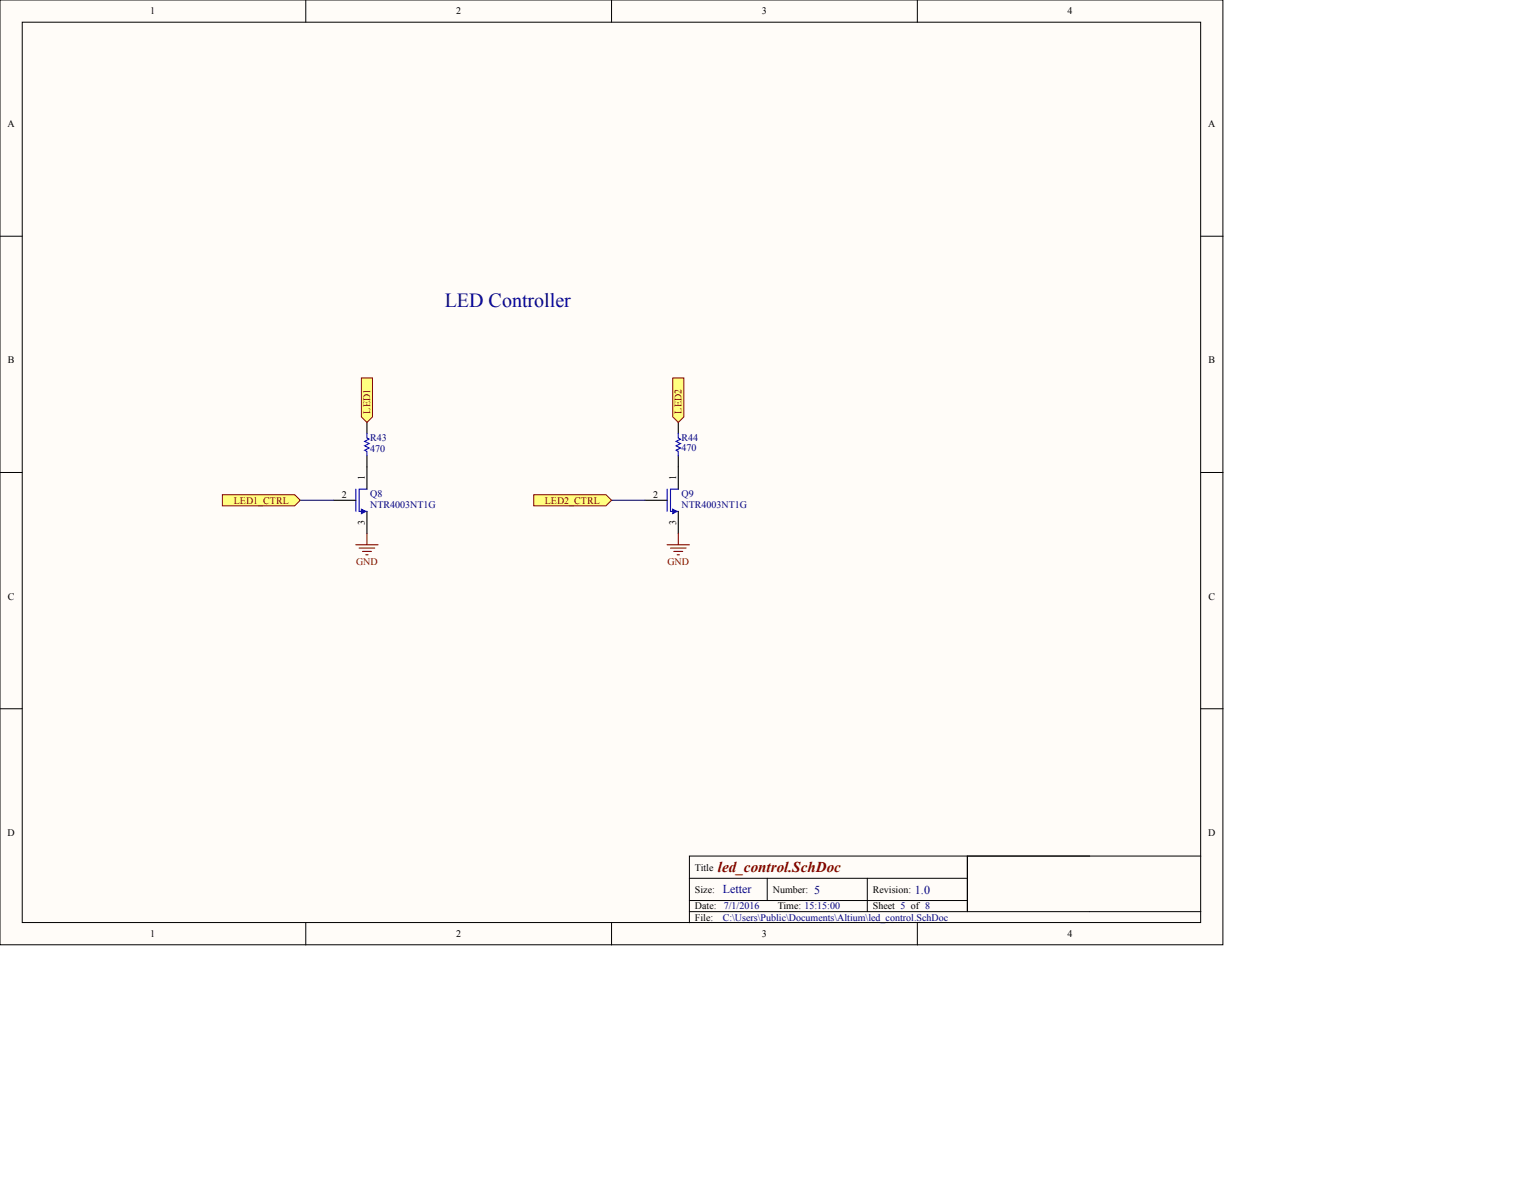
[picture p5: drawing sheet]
<svg xmlns="http://www.w3.org/2000/svg" width="349mm" height="270mm" viewBox="0 0 349 270" stroke-linecap="round" stroke-linejoin="round" font-family="sans-serif">
<g fill="#fffcf8" stroke="#000" stroke-width=".23">
<path d="M0 0h278.8v215.3h-278.8z"/>
<path d="M5.1 5.1h268.6v205.2h-268.6z"/>
</g>
<g fill="none" stroke="#000" stroke-width=".23">
<path d="M69.7 0v5.1M139.4 0v5.1M209.1 0v5.1M0 53.8h5.1M273.8 53.8h5M0 107.7h5.1M273.8 107.7h5M0 161.5h5.1M273.8 161.5h5M220.5 195.1v12.7v-12.7h53.3M248.4 195.1h-91.2v15.2M69.7 210.3v5.1"/>
<path d="M139.4 210.3v5.1M157.2 200.2h63.3M157.2 207.8h116.6M157.2 205.3h63.3M174.9 200.2v5.1M197.7 200.2v7.6M209.1 210.3v5.1"/>
</g>
<path d="M81.1 111.5v5.1M83.7 111.5h-1.8v5.1h1.8M152.1 111.5v5.1M154.6 111.5h-1.7v5.1h1.7" fill="none" stroke="#00f" stroke-width=".25"/>
<g fill="#00f" stroke="#00f" stroke-width=".23">
<path d="M82.4 116.1l1 .5-1 .5z"/>
<path d="M153.4 116.1l1 .5-1 .5z"/>
</g>
<path d="M76 114h5.1M83.7 106.4v5.1M83.7 116.6v5M147 114h5.1M154.6 106.4v5.1M154.6 116.6v5" fill="none" stroke="#000" stroke-width=".25"/>
<path d="M81.1 124.2h5.1M81.9 124.9h3.5M82.6 125.7h2.1M83.4 126.4h.5M83.7 121.6v2.6M152.1 124.2h5.1M152.9 124.9h3.5M153.6 125.7h2M154.4 126.4h.5M154.6 121.6v2.6" fill="none" stroke="#800000" stroke-width=".25"/>
<path d="M68.4 114h7.6M139.4 114h7.6" fill="none" stroke="#000080" stroke-width=".25"/>
<g fill="#ffff80" stroke="#800000" stroke-width=".23">
<path d="M50.7 112.8h16.5l1.2 1.2-1.2 1.3h-16.5z" fill-rule="evenodd"/>
<path d="M121.7 112.8h16.4l1.3 1.2-1.3 1.3h-16.4z" fill-rule="evenodd"/>
</g>
<path d="M83.7 96.3v2.5M154.6 96.3v2.5M83.7 103.9v2.5M154.6 103.9v2.5" fill="none" stroke="#000" stroke-width=".25"/>
<path d="M83.7 98.8v1l.5 .3-1.1 .5 1.1 .5-1.1 .5 1.1 .5-1.1 .5 .6 .3v1M154.6 98.8v1l.5 .3-1 .5 1 .5-1 .5 1 .5-1 .5 .5 .3v1" fill="none" stroke="#00f" stroke-width=".25"/>
<g fill="#ffff80" stroke="#800000" stroke-width=".23">
<path d="M82.4 86.2h2.5v8.8l-1.2 1.3-1.3-1.3z" fill-rule="evenodd"/>
<path d="M153.4 86.2h2.5v8.8l-1.3 1.3-1.2-1.3z" fill-rule="evenodd"/>
</g>
<text font-size="4.6" fill="#000080" x="101.4" y="70">LED Controller</text>
<text font-size="3.4" fill="#800000" x="163.7" y="198.7">led_control.SchDoc</text>
<g font-size="2.7" fill="#000080">
<text x="164.8" y="203.7">Letter</text>
<text x="185.6" y="203.8">5</text>
<text x="208.6" y="203.8">1.0</text>
</g>
<g font-size="2.3">
<text x="34.3" y="3.3">1</text>
<text x="104" y="3.3">2</text>
<text x="173.7" y="3.3">3</text>
<text x="243.4" y="3.3">4</text>
<text x="1.7" y="29">A</text>
<text x="275.5" y="29">A</text>
<text x="1.8" y="82.8">B</text>
<text x="275.5" y="82.8">B</text>
<text x="77.9" y="113.5">2</text>
<text x="83.1" y="109.5" transform="rotate(-90 83.1 109.5)">1</text>
<text x="148.9" y="113.5">2</text>
<text x="154.1" y="109.5" transform="rotate(-90 154.1 109.5)">1</text>
<text x="83.1" y="119.7" transform="rotate(-90 83.1 119.7)">3</text>
<text x="154.1" y="119.7" transform="rotate(-90 154.1 119.7)">3</text>
<text x="1.8" y="136.7">C</text>
<text x="275.5" y="136.7">C</text>
<text x="1.7" y="190.5">D</text>
<text x="275.5" y="190.5">D</text>
<text x="158.4" y="198.4">Title</text>
<text x="158.4" y="203.5">Size:</text>
<text x="176.2" y="203.5">Number:</text>
<text x="199" y="203.5">Revision:</text>
<text x="158.4" y="207.3">Date:</text>
<text x="158.4" y="209.8">File:</text>
<text x="177.3" y="207.3">Time: 15:15:00</text>
<text x="199" y="207.3">Sheet 5 of 8</text>
<text x="34.3" y="213.6">1</text>
<text x="104" y="213.6">2</text>
<text x="173.7" y="213.6">3</text>
<text x="243.4" y="213.6">4</text>
</g>
<g font-size="2.3" fill="#800000">
<text x="84.4" y="94.3" transform="rotate(-90 84.4 94.3)">LED1</text>
<text x="155.4" y="94.3" transform="rotate(-90 155.4 94.3)">LED2</text>
<text x="53.3" y="114.8">LED1_CTRL</text>
<text x="124.2" y="114.8">LED2_CTRL</text>
<text x="81.2" y="128.7">GND</text>
<text x="152.1" y="128.7">GND</text>
</g>
<g font-size="2.3" fill="#000080">
<text x="84.4" y="100.6">R43</text>
<text x="155.4" y="100.6">R44</text>
<text x="84.4" y="103.1">470</text>
<text x="155.4" y="102.9">470</text>
<text x="84.4" y="113.3">Q8</text>
<text x="155.4" y="113.3">Q9</text>
<text x="84.4" y="115.8">NTR4003NT1G</text>
<text x="155.4" y="115.8">NTR4003NT1G</text>
<text x="164.8" y="209.8">C:\Users\Public\Documents\Altium\led_control.SchDoc</text>
<text x="165" y="207.3">7/1/2016</text>
</g>
</svg>
